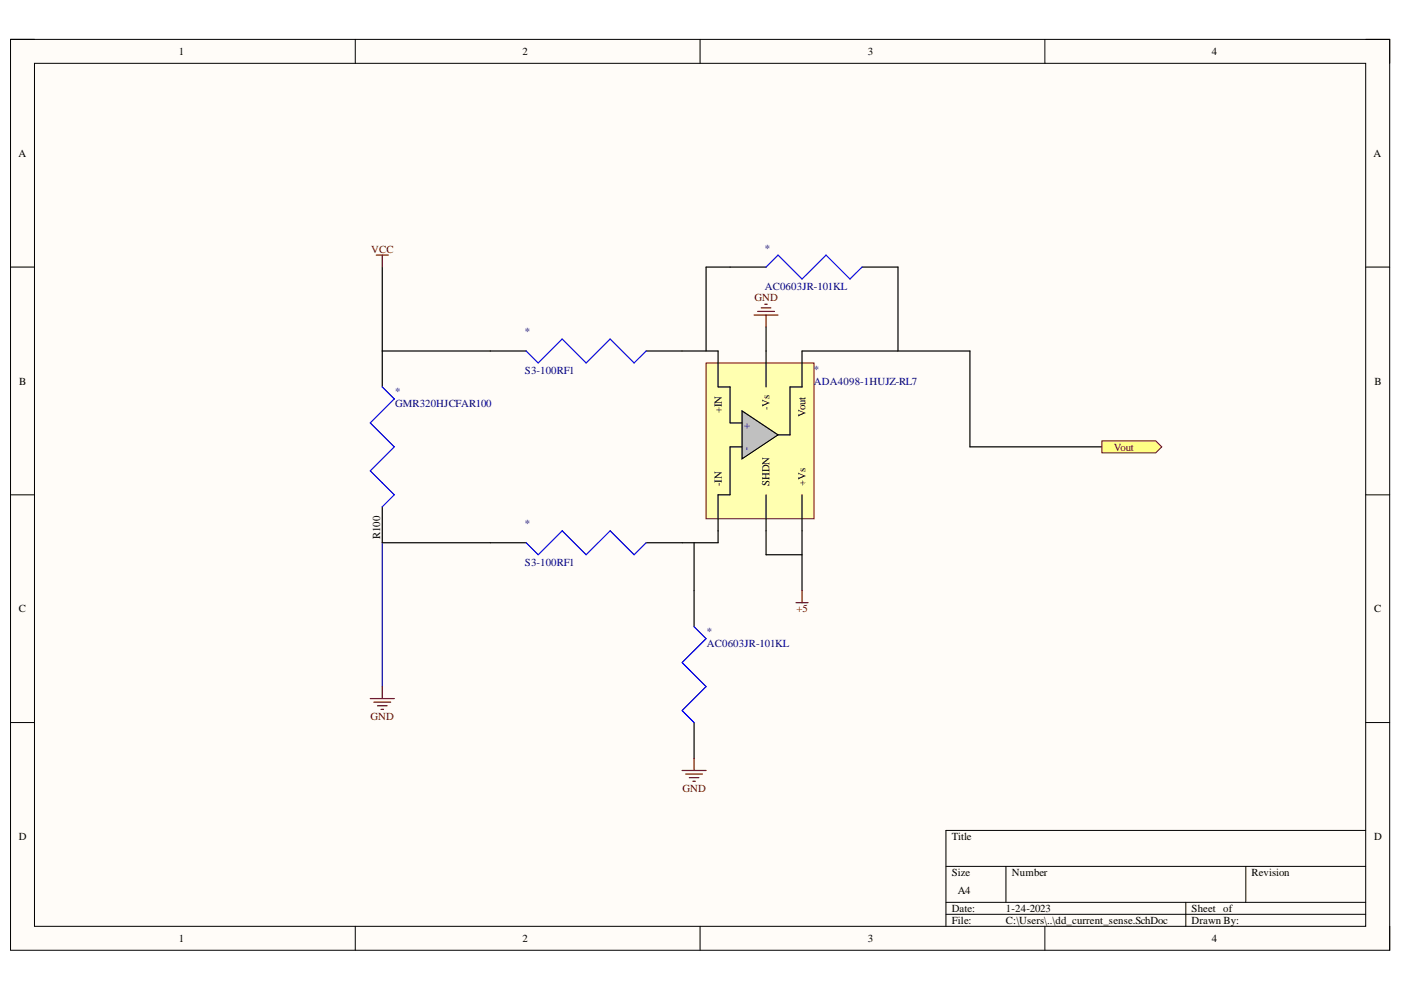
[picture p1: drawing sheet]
<svg xmlns="http://www.w3.org/2000/svg" width="297mm" height="210mm" viewBox="0 0 297 210" stroke-linecap="round" stroke-linejoin="round" font-family="sans-serif">
<path d="M2.2 8.4h292.4v193.1h-292.4z" fill-rule="evenodd" fill="#fffcf8"/>
<path d="M2.2 8.4h292.4v193.1h-292.4z" fill="none" stroke="#000" stroke-width=".21"/>
<path d="M7.3 13.4h282.3v183h-282.3z" fill-rule="evenodd" fill="#fffcf8"/>
<g fill="none" stroke="#000" stroke-width=".21">
<path d="M2.2 8.3h5.1M7.3 13.4h282.3v183h-282.3zM75.3 8.3v5.1M148.4 8.3v5.1M221.5 8.4v5M289.6 8.4h5v5M2.2 56.6h5.1M289.6 56.6h5M2.2 104.9h5.1M289.6 104.9h5M2.2 153.2h5.1M289.6 153.2h5"/>
<path d="M289.6 176.1h-89v20.3M75.3 196.4v5.1M148.4 196.4v5.1M200.6 183.7h89M200.6 191.3h89M200.6 193.9h89M213.3 183.7v7.6M221.5 196.4v5.1M251.4 191.3v5.1M264.1 183.7v7.6M294.6 196.4v5.1"/>
</g>
<path d="M81.1 56.6v25.4M81.1 74.4h30.5M137 74.4h7.6M81.1 107.5v7.6h30.5M137 115.1h7.6" fill="none" stroke="#000" stroke-width=".25"/>
<path d="M111.6 74.4l2.5 2.6 5.1-5.1 5.1 5.1 5.1-5.1 5 5.1 2.6-2.6M81.1 82l2.5 2.6-5.1 5.1 5.1 5-5.1 5.1 5.1 5.1-2.5 2.6M111.6 115.1l2.5 2.5 5.1-5.1 5.1 5.1 5.1-5.1 5 5.1 2.6-2.5" fill="none" stroke="#00f" stroke-width=".25"/>
<path d="M81.1 115.1v30.5" fill="none" stroke="#000080" stroke-width=".25"/>
<path d="M149.7 77h22.9v33h-22.9z" fill-rule="evenodd" fill="#ffffb0"/>
<path d="M149.7 77h22.9v33h-22.9z" fill="none" stroke="#800000" stroke-width=".21"/>
<path d="M152.2 74.4v7.6M162.4 74.4v7.6M170 74.4v7.6M152.2 104.9v7.6M162.4 104.9v7.6M170 104.9v7.6" fill="none" stroke="#000" stroke-width=".25"/>
<path d="M157.3 87.1l7.7 5.1-7.7 5.1z" fill="#c0c0c0"/>
<g fill="none" stroke="#000" stroke-width=".25">
<path d="M162.4 56.6h-12.7v17.8M182.8 56.6h7.6v17.8M144.6 74.4h7.6M162.4 69.3v5.1M170 74.4h35.6v20.3h28M152.2 82h2.6v7.7h2.5M157.3 87.1l7.7 5.1-7.7 5.1zM157.3 94.7h-2.5v10.2h-2.6M170 82h-2.5v10.2h-2.5M147.2 115.1v17.8M152.2 112.5v2.6h-7.6M162.4 112.5v5.1h7.6"/>
<path d="M170 112.5v12.7M147.2 153.2v7.6"/>
</g>
<path d="M162.4 56.6l2.6-2.5 5 5.1 5.1-5.1 5.1 5.1 2.6-2.6M147.2 132.9l2.5 2.5-5.1 5.1 5.1 5.1-5.1 5.1 2.6 2.5" fill="none" stroke="#00f" stroke-width=".25"/>
<g fill="none" stroke="#800000" stroke-width=".25">
<path d="M79.8 54.1h2.5M81.1 54.1v2.5M159.9 66.8h5.1M160.6 66h3.6M161.4 65.3h2M162.2 64.5h.5M162.4 66.8v2.5M168.8 127.8h2.5M170 125.2v2.6M78.5 148.1h5.1M79.3 148.9h3.5M80 149.6h2.1"/>
<path d="M80.8 150.4h.5M81.1 145.6v2.5M144.6 163.4h5.1M145.4 164.1h3.5M146.1 164.9h2.1M146.9 165.6h.5M147.2 160.8v2.6"/>
</g>
<path d="M233.6 93.5h11.5l1.2 1.2-1.2 1.3h-11.5z" fill-rule="evenodd" fill="#ffff80"/>
<path d="M233.6 93.5h11.5l1.2 1.2-1.2 1.3h-11.5z" fill="none" stroke="#800000" stroke-width=".21"/>
<g font-size="2.3">
<text x="37.9" y="11.7">1</text>
<text x="110.8" y="11.7">2</text>
<text x="184" y="11.7">3</text>
<text x="257" y="11.7">4</text>
<text x="3.9" y="33.3">A</text>
<text x="291.2" y="33.3">A</text>
<text x="4.1" y="81.5">B</text>
<text x="291.4" y="81.5">B</text>
<text x="153" y="87.5" transform="rotate(-90 153 87.5)">+IN</text>
<text x="163.2" y="87" transform="rotate(-90 163.2 87)">-Vs</text>
<text x="170.8" y="88.4" transform="rotate(-90 170.8 88.4)">Vout</text>
<text x="153" y="103.1" transform="rotate(-90 153 103.1)">-IN</text>
<text x="163.2" y="103.1" transform="rotate(-90 163.2 103.1)">SHDN</text>
<text x="170.8" y="103.1" transform="rotate(-90 170.8 103.1)">+Vs</text>
<text x="80.6" y="114.4" transform="rotate(-90 80.6 114.4)">R100</text>
<text x="4" y="129.8">C</text>
<text x="291.3" y="129.8">C</text>
<text x="4" y="178.1">D</text>
<text x="201.8" y="178.1">Title</text>
<text x="291.3" y="178.1">D</text>
<text x="201.8" y="185.7">Size</text>
<text x="214.6" y="185.7">Number</text>
<text x="265.3" y="185.7">Revision</text>
<text x="203" y="189.6">A4</text>
<text x="201.8" y="193.4">Date:</text>
<text x="201.8" y="195.9">File:</text>
<text x="213.3" y="193.4">1-24-2023</text>
<text x="213.3" y="195.9">C:\Users\..\dd_current_sense.SchDoc</text>
<text x="252.6" y="193.4">Sheet of</text>
<text x="252.6" y="195.9">Drawn By:</text>
<text x="37.9" y="199.7">1</text>
<text x="110.8" y="199.7">2</text>
<text x="184" y="199.7">3</text>
<text x="257" y="199.7">4</text>
</g>
<g font-size="2.3" fill="#800000">
<text x="78.7" y="53.6">VCC</text>
<text x="160" y="63.8">GND</text>
<text x="236.1" y="95.6">Vout</text>
<text x="168.9" y="129.8">+5</text>
<text x="78.5" y="152.8">GND</text>
<text x="144.7" y="168">GND</text>
</g>
<g font-size="2.3" fill="#000080">
<text x="162.2" y="53.4">*</text>
<text x="162.2" y="61.5">AC0603JR-101KL</text>
<text x="111.3" y="71.1">*</text>
<text x="83.8" y="83.8">*</text>
<text x="111.3" y="79.2">S3-100RF1</text>
<text x="172.6" y="79">*</text>
<text x="172.6" y="81.5">ADA4098-1HUJZ-RL7</text>
<text x="83.8" y="86.4">GMR320HJCFAR100</text>
<text x="157.8" y="89.7" transform="rotate(90 157.8 89.7)">+</text>
<text x="157.8" y="94.7" transform="rotate(90 157.8 94.7)">-</text>
<text x="111.3" y="111.8">*</text>
<text x="111.3" y="119.9">S3-100RF1</text>
<text x="149.9" y="134.7">*</text>
<text x="149.9" y="137.2">AC0603JR-101KL</text>
</g>
</svg>
